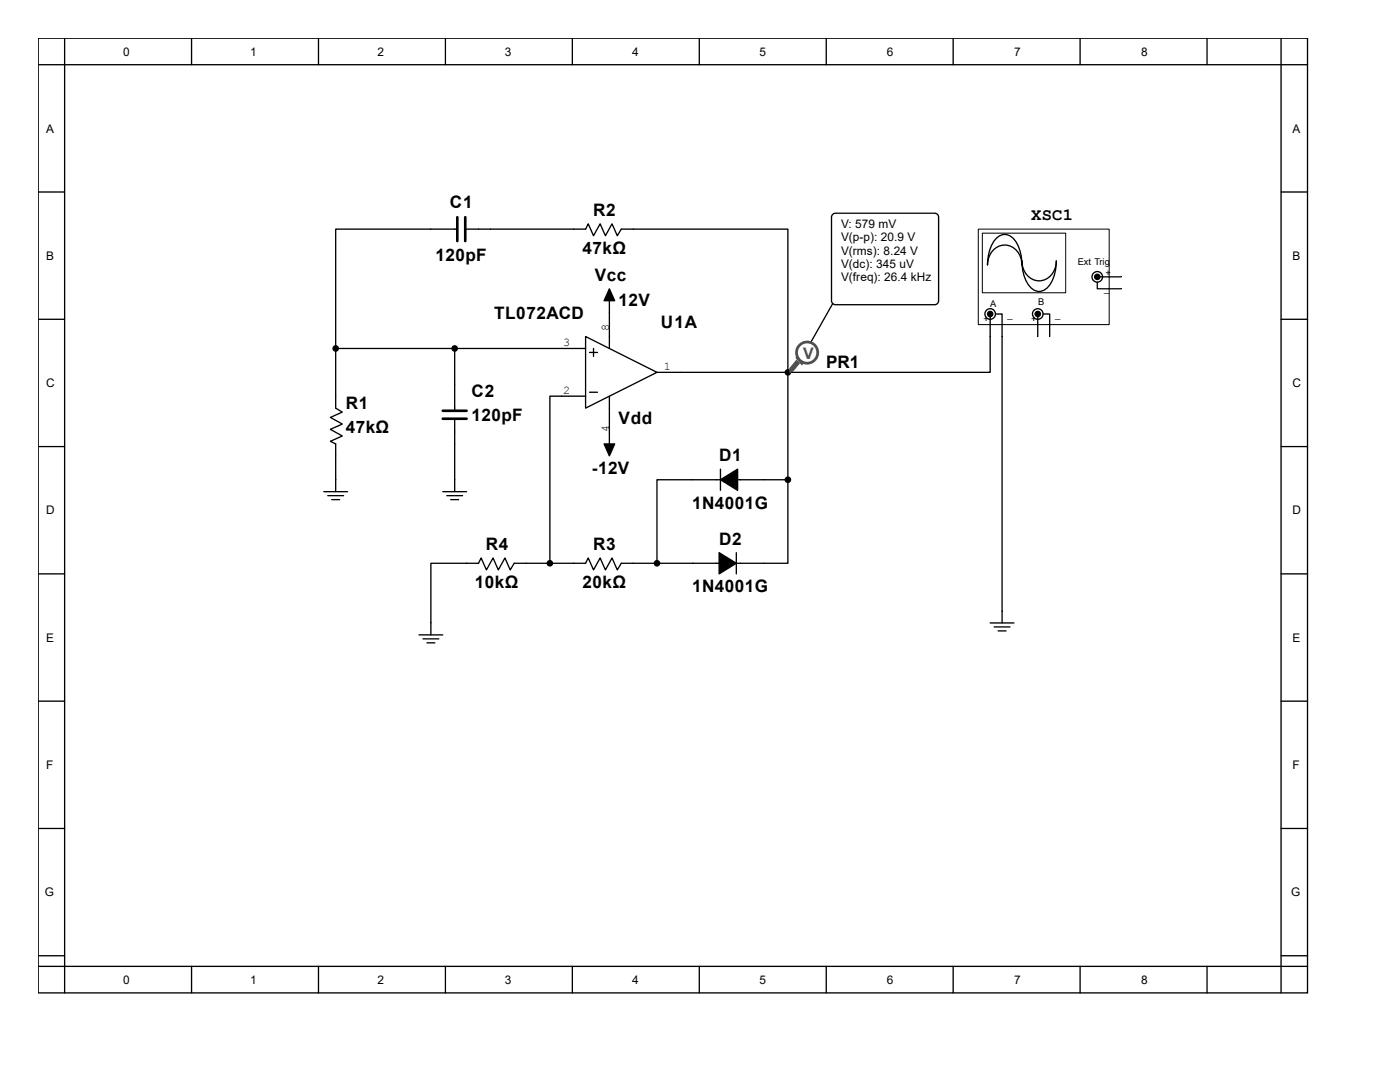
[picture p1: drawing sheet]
<svg xmlns="http://www.w3.org/2000/svg" width="279mm" height="216mm" viewBox="0 0 279 216" stroke-linecap="round" stroke-linejoin="round" font-family="sans-serif">
<g fill="none" stroke="#000" stroke-width=".26">
<path d="M7.6 7.6h253.3v190.5h-253.3zM7.6 12.9h253.3M12.9 7.6v190.5M38.2 7.6v5.3M63.6 7.6v5.3M88.9 7.6v5.3M114.2 7.6v5.3M139.6 7.6v5.3M164.9 7.6v5.3M190.2 7.6v5.3M215.6 7.6v5.3M240.9 7.6v5.3"/>
<path d="M255.7 7.6v190.5M7.6 38.3h5.3M255.7 38.3h5.2M86 45.7h5.3M92.9 45.7h5M7.6 63.7h5.3M67 79.1v2.3l1.3 .8-2.4 1.1 2.4 1.3-2.4 1.1 2.4 1.3-2.4 1.1 1.1 .5v9.5M116.9 67.2l14.2 7.1-14.2 7.1zM116.9 79.1h-7.2v33.3M116.9 69.5h-26.2v12.5M117.7 78.3h1.5M117.7 70.3h1.5"/>
<path d="M118.4 69.5v1.6M121.6 60v9.5M121.6 79.1v9.5M131.1 74.3h26.1M255.7 63.7h5.2M7.6 89.1h5.3M64.6 98.1h4.8M65.4 98.9h3.2M66.2 99.7h1.6M88.4 98.1h4.7M89.2 98.9h3.1M90 99.7h1.5"/>
<path d="M90.7 83.6v14.5M255.7 89.1h5.2M7.6 114.5h5.3M126.4 112.4h-2.4l-.8 1.3-1.1-2.4-1.3 2.4-1-2.4-1.4 2.4-1-2.4-.5 1.1h-14.3l-.8 1.3-1-2.4-1.4 2.4-1-2.4-1.3 2.4-1.1-2.4-.5 1.1h-9.5v14.3M255.7 114.5h5.2M7.6 139.9h5.3M83.6 126.7h4.8M84.4 127.5h3.2M85.2 128.3h1.6M255.7 139.9h5.2M7.6 165.3h5.3M255.7 165.3h5.2"/>
<path d="M7.6 190.7h5.3M7.6 192.8h253.3M38.2 192.8v5.3M63.6 192.8v5.3M88.9 192.8v5.3M114.2 192.8v5.3M139.6 192.8v5.3M164.9 192.8v5.3M190.2 192.8v5.3M215.6 192.8v5.3M240.9 192.8v5.3M255.7 190.7h5.2"/>
</g>
<path d="M91.3 43.3v4.8M92.9 43.3v4.8M88.4 82h4.7M88.4 83.6h4.7" fill="none" stroke="#000" stroke-width=".53"/>
<g fill="#000" stroke="#000" stroke-width=".26">
<path d="M121.6 57.6l1.1 2.4h-2.1zM120.6 88.6h2.1l-1.1 2.4z"/>
<circle cx="90.7" cy="69.5" r=".53"/>
<circle cx="157.2" cy="74.3" r=".53"/>
<circle cx="109.7" cy="112.4" r=".53"/>
</g>
<path d="M195.3 45.8h26.1v19h-26.1z" fill="#fff"/>
<path d="M195.2 45.7h26.2v19.1h-26.2z" fill="none" stroke="#000" stroke-width=".2"/>
<path d="M196.1 46.6h16.6v11.8h-16.6z" fill="#fff"/>
<path d="M196 46.5h16.7v11.9h-16.7z" fill="none" stroke="#000" stroke-width=".2"/>
<path d="M198.8 47.6a2.34 2.34 0 0 1 3.9 .6 8.4 8.4 0 0 1 1.2 4.7 3.5 3.5 0 0 0-1.6-3.4 3.5 3.5 0 0 0-3.7 .1 4.1 4.1 0 0 0-1.5 3.3 7.8 7.8 0 0 1 1.7-5.3zM203.9 52.1a3.5 3.5 0 0 0 1.7 3.3 3.5 3.5 0 0 0 3.7 0 4.1 4.1 0 0 0 1.5-3.3 7.2 7.2 0 0 1-2.2 5.7 2.37 2.37 0 0 1-3.4-1.1 8.4 8.4 0 0 1-1.3-4.6z" fill="none" stroke="#000" stroke-width=".26"/>
<g fill="#fff" stroke="#000" stroke-width=".26">
<circle cx="207.1" cy="62.7" r="1.06"/>
<circle cx="197.6" cy="62.7" r="1.06"/>
<circle cx="219" cy="55.2" r="1.06"/>
</g>
<g fill="none" stroke="#000" stroke-width=".26">
<path d="M86 45.7h-19v23.8M97.9 45.7h19l.5-1 1 2.3 1.4-2.3 1 2.3 1.3-2.3 1.1 2.3 .8-1.3h33.2v28.6M219 56.3v1.3h4.7M219.2 55.2h4.5M67 69.5v9.6M67 69.5h23.7M157.2 74.3v21.4M197.6 63.2v11.1h-40.4M198.7 62.7h1.3v61.6M207.1 62.7v4.5M208.2 62.7h1.3v4.5M143.8 93.6v4.2"/>
<path d="M157.2 95.7h-26.1v16.7M157.2 95.7v16.7h-30.8M146.9 110.3v4.2M197.6 124.3h4.8M198.4 125.1h3.2M199.2 125.9h1.6"/>
</g>
<g fill="#000" stroke="#000" stroke-width=".26">
<path d="M143.8 95.7l3.4-2.1v4.2zM143.5 110.3l3.4 2.1-3.4 2.1z"/>
<circle cx="219" cy="55.2" r=".53"/>
<circle cx="67" cy="69.5" r=".53"/>
<circle cx="197.6" cy="62.7" r=".53"/>
<circle cx="207.1" cy="62.7" r=".53"/>
<circle cx="157.2" cy="95.7" r=".53"/>
<circle cx="131.1" cy="112.4" r=".53"/>
</g>
<path d="M166.2 42.8l.5-.3h19.8a.79 .79 0 0 1 .8 .8v16.7a.79 .79 0 0 1-.8 .8h-19.8a.79 .79 0 0 1-.8-.8v-16.7z" fill-rule="evenodd" fill="#fff" stroke="#000" stroke-width=".26"/>
<path d="M166.2 60.5l-5.5 9.8" fill="none" stroke="#000" stroke-width=".26"/>
<path d="M159 71.9l.5 .6-1.3 1.5-.6 .3v-.8z" fill-rule="evenodd" fill="#505050"/>
<path d="M159 71.9l.5 .6-1.3 1.5-.6 .3v-.8z" fill="none" stroke="#505050" stroke-width=".25"/>
<path d="M159 71.4h.3l1 1.1-.3 .2z" fill-rule="evenodd" fill="#505050"/>
<path d="M159 71.4h.3l1 1.1-.3 .2z" fill="none" stroke="#505050" stroke-width=".25"/>
<circle cx="161.1" cy="70.4" r="2.11" fill="#fff"/>
<circle cx="161.1" cy="70.4" r="2.11" fill="none" stroke="#505050" stroke-width=".55"/>
<g font-size="3.4">
<text x="89.8" y="41.4">C1</text>
<text x="118.4" y="43">R2</text>
<text x="205.8" y="43.8">XSC1</text>
<text x="86.9" y="52">120pF</text>
<text x="116.2" y="50.7">47kΩ</text>
<text x="118.7" y="56">Vcc</text>
<text x="98.6" y="63.7">TL072ACD</text>
<text x="123.4" y="61">12V</text>
<text x="131.9" y="65.5">U1A</text>
<text x="164.9" y="73.5">PR1</text>
<text x="69" y="81.7">R1</text>
<text x="94.1" y="79.3">C2</text>
<text x="69" y="86.4">47kΩ</text>
<text x="94.1" y="84">120pF</text>
<text x="123.4" y="84.6">Vdd</text>
<text x="118.1" y="94.6">-12V</text>
<text x="143.5" y="92">D1</text>
<text x="138.1" y="101.5">1N4001G</text>
<text x="96.9" y="109.7">R4</text>
<text x="118.4" y="109.7">R3</text>
<text x="143.5" y="108.7">D2</text>
<text x="94.8" y="117.4">10kΩ</text>
<text x="116.2" y="117.4">20kΩ</text>
<text x="138.1" y="118.2">1N4001G</text>
</g>
<text font-size="3.2" fill="#505050" x="160.3" y="71.7">V</text>
<g font-size="2.4">
<text x="24.6" y="11.1">0</text>
<text x="50" y="11.1">1</text>
<text x="75.4" y="11.1">2</text>
<text x="100.8" y="11.1">3</text>
<text x="126.2" y="11.1">4</text>
<text x="151.6" y="11.1">5</text>
<text x="177" y="11.1">6</text>
<text x="202.4" y="11.1">7</text>
<text x="227.8" y="11.1">8</text>
<text x="9.2" y="26.5">A</text>
<text x="258" y="26.5">A</text>
<text x="167.8" y="45.6">V: 579 mV</text>
<text x="9.2" y="51.9">B</text>
<text x="167.8" y="48.2">V(p-p): 20.9 V</text>
<text x="167.8" y="50.8">V(rms): 8.24 V</text>
<text x="167.8" y="53.5">V(dc): 345 uV</text>
<text x="258" y="51.9">B</text>
<text x="167.8" y="56.1">V(freq): 26.4 kHz</text>
<text x="112.4" y="69.1">3</text>
<text x="121.5" y="66.1" transform="rotate(-90 121.5 66.1)">8</text>
<text x="9.2" y="77.3">C</text>
<text x="132.5" y="73.9">1</text>
<text x="258" y="77.3">C</text>
<text x="112.4" y="78.7">2</text>
<text x="121.5" y="86.2" transform="rotate(-90 121.5 86.2)">4</text>
<text x="9.2" y="102.7">D</text>
<text x="258" y="102.7">D</text>
<text x="9.2" y="128.1">E</text>
<text x="258" y="128.1">E</text>
<text x="9.2" y="153.5">F</text>
<text x="258" y="153.5">F</text>
<text x="8.9" y="178.9">G</text>
<text x="257.7" y="178.9">G</text>
<text x="24.6" y="196.3">0</text>
<text x="50" y="196.3">1</text>
<text x="75.4" y="196.3">2</text>
<text x="100.8" y="196.3">3</text>
<text x="126.2" y="196.3">4</text>
<text x="151.6" y="196.3">5</text>
<text x="177" y="196.3">6</text>
<text x="202.4" y="196.3">7</text>
<text x="227.8" y="196.3">8</text>
</g>
<g font-size="1.9">
<text x="215.1" y="53">Ext Trig</text>
<text x="220.4" y="58.3">_</text>
<text x="220.6" y="55.1">+</text>
<text x="196.3" y="64.3">+</text>
<text x="197.6" y="61.2">A</text>
<text x="201.1" y="63.5">_</text>
<text x="205.8" y="64.3">+</text>
<text x="207.2" y="60.9">B</text>
<text x="210.6" y="63.5">_</text>
</g>
</svg>
